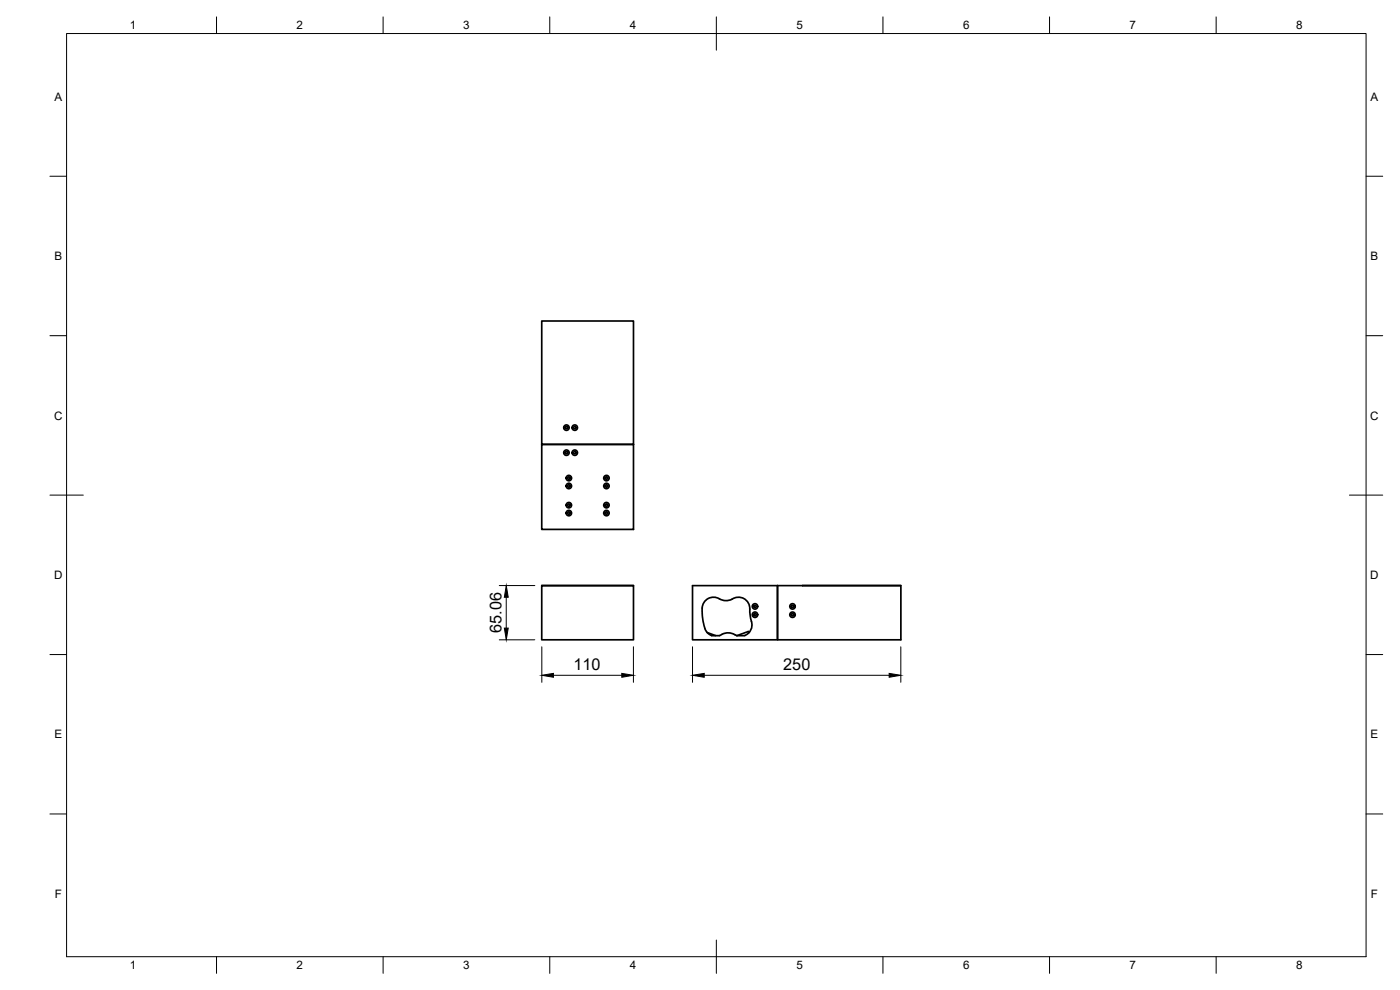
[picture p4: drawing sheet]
<svg xmlns="http://www.w3.org/2000/svg" width="420mm" height="297mm" viewBox="0 0 420 297" stroke-linecap="round" stroke-linejoin="round" font-family="sans-serif">
<!-- layer: Visible -->
<g fill="none" stroke="#000" stroke-width=".51">
<path d="M162.6 96.3h27.5v37h-27.5zM162.6 133.3h27.5v25.5h-27.5zM162.6 175.7h27.5v16.3h-27.5zM162.6 175.7h27.5M207.8 175.7h25.5v16.3h-25.5zM215.9 179.7a3.4 3.4 0 0 0-5.2 2.7M215.9 179.7l1.6 .5h1.1l1.1-.4M219.7 179.8a3.5 3.5 0 0 1 3.8 0 3.5 3.5 0 0 1 1.5 3.6l.2 1.9a4 4 0 0 1-1.1 5.1l-.6 .3h-2.4M233.3 175.7h37.1v16.3h-37.1zM240.9 175.7h29.4M240.9 175.7h.1M210.7 182.4a15.1 15.1 0 0 0 1.3 7.1l.7 .7 .9 .5h2.4a4.3 4.3 0 0 1 5.1 0"/>
<path d="M212.2 189.8l2.6 .9M224.7 189.9l-.1-.4-3.4 1.2"/>
<circle cx="170" cy="128.3" r=".37"/>
<circle cx="170" cy="135.8" r=".37"/>
<circle cx="170" cy="135.8" r=".81"/>
<circle cx="170" cy="128.3" r=".81"/>
<circle cx="172.5" cy="128.3" r=".37"/>
<circle cx="172.5" cy="135.8" r=".37"/>
<circle cx="172.5" cy="128.3" r=".81"/>
<circle cx="172.5" cy="135.8" r=".81"/>
<circle cx="170.7" cy="153.9" r=".37"/>
<circle cx="170.7" cy="145.8" r=".37"/>
<circle cx="170.7" cy="143.4" r=".37"/>
<circle cx="170.7" cy="151.6" r=".37"/>
<circle cx="170.7" cy="153.9" r=".81"/>
<circle cx="170.7" cy="145.8" r=".81"/>
<circle cx="170.7" cy="151.6" r=".81"/>
<circle cx="170.7" cy="143.4" r=".81"/>
<circle cx="182" cy="151.6" r=".37"/>
<circle cx="182" cy="143.4" r=".37"/>
<circle cx="182" cy="153.9" r=".37"/>
<circle cx="182" cy="145.8" r=".37"/>
<circle cx="182" cy="143.4" r=".81"/>
<circle cx="182" cy="145.8" r=".81"/>
<circle cx="182" cy="153.9" r=".81"/>
<circle cx="182" cy="151.6" r=".81"/>
<circle cx="226.6" cy="184.4" r=".81"/>
<circle cx="226.6" cy="181.9" r=".81"/>
<circle cx="226.6" cy="184.4" r=".37"/>
<circle cx="226.6" cy="181.9" r=".37"/>
<circle cx="237.8" cy="181.9" r=".81"/>
<circle cx="237.8" cy="184.4" r=".81"/>
<circle cx="237.8" cy="181.9" r=".37"/>
<circle cx="237.8" cy="184.4" r=".37"/>
</g>
<!-- layer: BORDER -->
<g fill="none" stroke="#000" stroke-width=".3">
<path d="M20 10.1h390v276.9h-390zM65 5.1v5M115 5.1v5M165 5.1v5M215 5.1v10M265 5.1v5M315 5.1v5M365 5.1v5M15 52.9h5M410 52.9h5M15 100.7h5M410 100.7h5"/>
<path d="M15 148.6h10M405 148.6h10M15 196.4h5M410 196.4h5M15 244.2h5M410 244.2h5M65 287v5M115 287v5M165 287v5M215 282.1v9.9M265 287v5M315 287v5"/>
<path d="M365 287v5"/>
</g>
<!-- layer: FD_Dimensions -->
<path d="M149.8 175.7h10.7M151.9 179.2v9.3M149.8 192h10.7M162.6 194.1v10.6M190.1 194.1v10.6M207.8 194.1v10.6M270.3 194.1v10.6M166.1 202.6h20.5M211.3 202.6h55.5" fill="none" stroke="#000" stroke-width=".3"/>
<path d="M151.9 175.7l.6 3.5h-1.1zM151.4 188.5h1.1l-.6 3.5zM162.6 202.6l3.5-.6v1.2zM186.6 202l3.5 .6-3.5 .6zM207.8 202.6l3.5-.6v1.2zM266.8 202l3.5 .6-3.5 .6z" fill="#000" stroke="#000" stroke-width=".3"/>
<g font-size="4.9">
<text x="150.5" y="189.9" transform="rotate(-90 150.5 189.9)">65.06</text>
<text x="172.1" y="201.2">110</text>
<text x="235.1" y="201.2">250</text>
</g>
<g font-size="3.5">
<text x="39" y="8.8">1</text>
<text x="89" y="8.8">2</text>
<text x="139" y="8.8">3</text>
<text x="189" y="8.8">4</text>
<text x="239" y="8.8">5</text>
<text x="289" y="8.8">6</text>
<text x="339" y="8.8">7</text>
<text x="389" y="8.8">8</text>
<text x="16.3" y="30.2">A</text>
<text x="411.3" y="30.2">A</text>
<text x="16.3" y="78">B</text>
<text x="411.3" y="78">B</text>
<text x="16.2" y="125.9">C</text>
<text x="411.2" y="125.9">C</text>
<text x="16.2" y="173.7">D</text>
<text x="411.2" y="173.7">D</text>
<text x="16.3" y="221.6">E</text>
<text x="411.3" y="221.6">E</text>
<text x="16.4" y="269.4">F</text>
<text x="411.4" y="269.4">F</text>
<text x="39" y="290.8">1</text>
<text x="89" y="290.8">2</text>
<text x="139" y="290.8">3</text>
<text x="189" y="290.8">4</text>
<text x="239" y="290.8">5</text>
<text x="289" y="290.8">6</text>
<text x="339" y="290.8">7</text>
<text x="389" y="290.8">8</text>
</g>
</svg>
